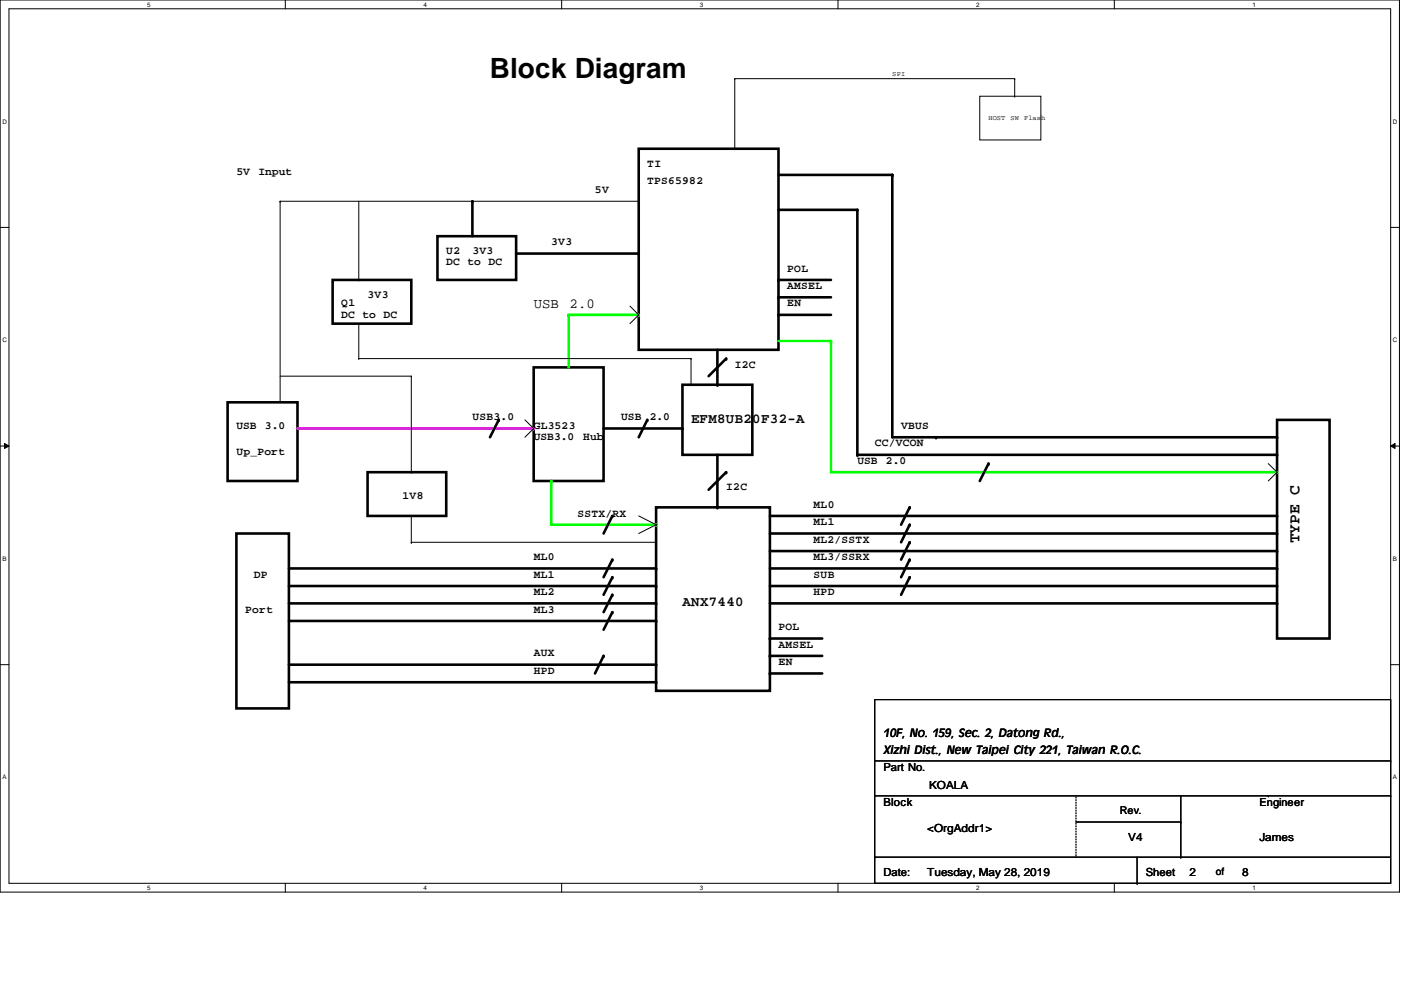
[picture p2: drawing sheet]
<svg xmlns="http://www.w3.org/2000/svg" width="297mm" height="210mm" viewBox="0 0 297 210" stroke-linecap="round" stroke-linejoin="round" font-family="sans-serif">
<path d="M0 0h296.7v189.1h-296.7zM1.9 1.9h292.9v185.4h-292.9z" fill="none" stroke="#000" stroke-width=".21"/>
<g fill="#fff">
<path d="M31.2 .2h.7v1.5h-.7z"/>
<path d="M31.2 187.5h.7v1.5h-.7z"/>
</g>
<path d="M60.5 0v1.9M60.5 187.3v1.8" fill="none" stroke="#000" stroke-width=".21"/>
<g fill="#fff">
<path d="M89.8 .2h.7v1.5h-.7z"/>
<path d="M89.8 187.5h.7v1.5h-.7z"/>
</g>
<path d="M119.1 0v1.9M119.1 187.3v1.8" fill="none" stroke="#000" stroke-width=".21"/>
<g fill="#fff">
<path d="M148.4 .2h.7v1.5h-.7z"/>
<path d="M148.4 187.5h.7v1.5h-.7z"/>
</g>
<path d="M177.7 0v1.9M177.7 187.3v1.8" fill="none" stroke="#000" stroke-width=".21"/>
<g fill="#fff">
<path d="M207 .2h.7v1.5h-.7z"/>
<path d="M207 187.5h.7v1.5h-.7z"/>
</g>
<path d="M236.3 0v1.9M236.3 187.3v1.8" fill="none" stroke="#000" stroke-width=".21"/>
<g fill="#fff">
<path d="M265.6 .2h.7v1.5h-.7z"/>
<path d="M265.6 187.5h.7v1.5h-.7z"/>
<path d="M.5 25h.9v1.5h-.9z"/>
<path d="M295.3 25h.9v1.5h-.9z"/>
<path d="M.5 71.4h.9v1.5h-.9z"/>
<path d="M295.3 71.4h.9v1.5h-.9z"/>
</g>
<path d="M0 48.2h1.9M294.8 48.2h1.9" fill="none" stroke="#000" stroke-width=".21"/>
<g fill="#fff">
<path d="M.5 117.7h.9v1.5h-.9z"/>
<path d="M295.3 117.7h.9v1.5h-.9z"/>
</g>
<path d="M0 94.6h1.9M1 94l.9 .6-.9 .5zM294.8 94.6l1-.6v1.1zM294.8 94.6h1.9" fill="none" stroke="#000" stroke-width=".21"/>
<path d="M1 94l.9 .6-.9 .5zM294.8 94.6l1-.6v1.1z" fill="#000"/>
<g fill="#fff">
<path d="M.5 164.1h.8v1.5h-.8z"/>
<path d="M295.3 164.1h.8v1.5h-.8z"/>
</g>
<path d="M0 140.9h1.9M294.8 140.9h1.9" fill="none" stroke="#000" stroke-width=".21"/>
<path d="M135.4 31.5h29.7v42.7h-29.7zM92.7 50.1h16.7v9.3h-16.7zM109.4 53.8h26M113.2 77.9h14.8v24.1h-14.8zM48.3 85.3h14.8v16.7h-14.8zM50.1 113.1h11.2v37.1h-11.2z" fill="none" stroke="#000" stroke-width=".55"/>
<circle cx="135.4" cy="53.8" r=".28" fill="#000"/>
<path d="M63.1 90.8h50.1" fill="none" stroke="#f0f" stroke-width=".55"/>
<circle cx="113.2" cy="90.8" r=".28" fill="#f0f"/>
<path d="M128 90.8h16.7M144.7 81.6h14.8v14.8h-14.8zM139.1 107.6h24.1v38.9h-24.1z" fill="none" stroke="#000" stroke-width=".55"/>
<circle cx="144.7" cy="90.8" r=".28" fill="#000"/>
<path d="M116.9 111.3h22.2" fill="none" stroke="#0f0" stroke-width=".55"/>
<circle cx="139.1" cy="111.3" r=".28" fill="#0f0"/>
<g fill="none" stroke="#000" stroke-width=".55">
<path d="M105.7 89l-1.8 3.7M137.2 89l-1.8 3.7M270.8 89h11.1v46.4h-11.1zM129.8 118.7l-1.8 3.7M129.8 109.4l-1.8 3.7M61.3 120.5h77.8M61.3 124.2h77.8M61.3 127.9h77.8M61.3 131.7h77.8M128 139.1l-1.9 3.7M129.8 122.4l-1.8 3.7M129.8 126.1l-1.8 3.7"/>
<path d="M129.8 129.8l-1.8 3.7M61.3 140.9h77.8M61.3 144.7h77.8"/>
</g>
<g fill="#000">
<circle cx="105.7" cy="89" r=".28"/>
<circle cx="137.2" cy="89" r=".28"/>
<circle cx="129.8" cy="118.7" r=".28"/>
<circle cx="129.8" cy="109.4" r=".28"/>
<circle cx="128" cy="139.1" r=".28"/>
<circle cx="129.8" cy="122.4" r=".28"/>
<circle cx="129.8" cy="126.1" r=".28"/>
<circle cx="129.8" cy="129.8" r=".28"/>
<circle cx="139.1" cy="127.9" r=".28"/>
<circle cx="139.1" cy="120.5" r=".28"/>
<circle cx="139.1" cy="131.7" r=".28"/>
<circle cx="139.1" cy="124.2" r=".28"/>
<circle cx="139.1" cy="140.9" r=".28"/>
<circle cx="139.1" cy="144.7" r=".28"/>
</g>
<path d="M176.2 100.1h94.6" fill="none" stroke="#0f0" stroke-width=".55"/>
<circle cx="270.8" cy="100.1" r=".28" fill="#0f0"/>
<g fill="none" stroke="#000" stroke-width=".55">
<path d="M165.1 37.1h24.1v55.6h81.6M100.2 42.7v7.4M165.1 44.5h16.7v51.9h89M165.1 59.4h11.1M152.1 74.2v7.4M154 76l-3.8 3.8M165.1 63h11.1M165.1 66.8h11.1M209.6 98.3l-1.9 3.7M163.2 109.4h107.6M163.2 113.1h107.6M163.2 116.8h107.6"/>
<path d="M192.9 107.6l-1.9 3.7M192.9 111.3l-1.9 3.7M192.9 115l-1.9 3.7M192.9 118.7l-1.9 3.7M163.2 135.4h11.1M163.2 139.1h11.1M163.2 120.5h107.6M163.2 124.2h107.6M163.2 127.9h107.6M192.9 122.4l-1.9 3.7M163.2 142.8h11.1"/>
</g>
<g fill="#000">
<circle cx="189.2" cy="37.1" r=".28"/>
<circle cx="100.2" cy="42.7" r=".28"/>
<circle cx="165.1" cy="59.4" r=".28"/>
<circle cx="181.8" cy="44.5" r=".28"/>
<circle cx="154" cy="76" r=".28"/>
<circle cx="165.1" cy="66.8" r=".28"/>
<circle cx="165.1" cy="63" r=".28"/>
<circle cx="152.1" cy="81.6" r=".28"/>
<circle cx="181.8" cy="96.4" r=".28"/>
<circle cx="198.5" cy="92.7" r=".28"/>
<circle cx="209.6" cy="98.3" r=".28"/>
<circle cx="270.8" cy="92.7" r=".28"/>
<circle cx="270.8" cy="96.4" r=".28"/>
<circle cx="192.9" cy="107.6" r=".28"/>
<circle cx="192.9" cy="115" r=".28"/>
<circle cx="192.9" cy="118.7" r=".28"/>
<circle cx="192.9" cy="111.3" r=".28"/>
<circle cx="270.8" cy="109.4" r=".28"/>
<circle cx="270.8" cy="113.1" r=".28"/>
<circle cx="270.8" cy="116.8" r=".28"/>
<circle cx="163.2" cy="139.1" r=".28"/>
<circle cx="163.2" cy="135.4" r=".28"/>
<circle cx="192.9" cy="122.4" r=".28"/>
<circle cx="270.8" cy="127.9" r=".28"/>
<circle cx="270.8" cy="124.2" r=".28"/>
<circle cx="270.8" cy="120.5" r=".28"/>
<circle cx="163.2" cy="142.8" r=".28"/>
</g>
<path d="M116.9 102v9.3" fill="none" stroke="#0f0" stroke-width=".55"/>
<circle cx="116.9" cy="102" r=".28" fill="#0f0"/>
<path d="M120.6 66.8h14.8" fill="none" stroke="#0f0" stroke-width=".55"/>
<circle cx="135.4" cy="66.8" r=".28" fill="#0f0"/>
<path d="M176.2 72.3v27.8" fill="none" stroke="#0f0" stroke-width=".55"/>
<circle cx="176.2" cy="72.3" r=".28" fill="#0f0"/>
<path d="M165.1 72.3h11.1" fill="none" stroke="#0f0" stroke-width=".55"/>
<circle cx="176.2" cy="72.3" r=".28" fill="#0f0"/>
<path d="M120.6 66.8v11.1" fill="none" stroke="#0f0" stroke-width=".55"/>
<circle cx="120.6" cy="66.8" r=".28" fill="#0f0"/>
<g fill="none" stroke="#000" stroke-width=".21">
<path d="M155.8 16.7h.1M155.8 16.7v14.8M155.8 16.7h59.3M215.1 16.7h.1M215.1 16.7v3.7M207.7 20.4h13v9.3h-13zM215.1 20.4h.1M59.4 42.7h.1M59.4 42.7h76M59.4 42.7v42.6M76.1 59.4h.1M76.1 42.7v16.7"/>
<path d="M59.4 79.8h27.8M76.1 76h.1M76.1 68.6h.1M76.1 68.6v7.4M76.1 76h70.4M87.2 79.8h.1M87.2 79.8v20.3M133.6 64.9l1.8 1.9M135.4 66.8h.1M135.4 66.8l-1.8 1.8M146.5 76h.1M146.5 76v5.6"/>
<path d="M111.3 89l1.9 1.8M113.2 90.8h.1M113.2 90.8l-1.9 1.9M268.9 98.3l1.9 1.8M87.2 100.1h.1M87.2 115h.1M87.2 109.4v5.6M87.2 115h51.9M135.4 109.4l3.7 1.9M139.1 111.3h.1M139.1 111.3l-3.7 1.8M270.8 100.1h.1"/>
<path d="M270.8 100.1l-1.9 1.9M185.5 148.3h109.3v39h-109.3zM185.5 161.3h109.3M185.5 168.7h109.3M228.1 174.3h22.3M250.4 174.3h.1M250.4 168.7v13M268.9 168.7h.1M294.8 161.3h.1M294.8 168.7h.1M185.5 181.7h.1M185.5 181.7h109.3"/>
<path d="M241.1 187.3h.1M241.1 181.7v5.6M250.4 181.7h.1"/>
</g>
<path d="M70.5 59.4h16.7v9.2h-16.7zM152.1 96.4v11.2M77.9 100.1h16.7v9.3h-16.7zM154 100.1l-3.8 3.7" fill="none" stroke="#000" stroke-width=".55"/>
<g fill="#000">
<circle cx="152.1" cy="107.6" r=".28"/>
<circle cx="154" cy="100.1" r=".28"/>
</g>
<path d="M228.1 168.7v13M228.1 181.7h.1" fill="none" stroke="#000" stroke-width=".21" stroke-dasharray="0 .3"/>
<text font-size="5.9" x="103.9" y="16.6">Block Diagram</text>
<text font-size="3.4" x="275.5" y="115.1" transform="rotate(-90 275.5 115.1)">TYPE C</text>
<g font-size="3">
<text x="113.2" y="65.4">USB</text>
<text x="120.8" y="65.4">2.0</text>
<text x="146.5" y="89.6">EFM8UB20F32-A</text>
<text x="144.7" y="128.6">ANX7440</text>
</g>
<g font-size="2.4">
<text x="137.2" y="35.3">TI</text>
<text x="50.1" y="37.2">5V</text>
<text x="54.8" y="37.2">Input</text>
<text x="126.1" y="40.9">5V</text>
<text x="137.2" y="39">TPS65982</text>
<text x="94.6" y="53.9">U2</text>
<text x="100.2" y="53.9">3V3</text>
<text x="116.9" y="52">3V3</text>
<text x="94.6" y="56.3">DC to DC</text>
<text x="166.9" y="57.6">POL</text>
<text x="72.3" y="65">Q1</text>
<text x="77.9" y="63.2">3V3</text>
<text x="166.9" y="61.3">AMSEL</text>
<text x="166.9" y="65">EN</text>
<text x="72.3" y="67.4">DC to DC</text>
<text x="155.8" y="78">I2C</text>
<text x="100.2" y="89.1">USB3.0</text>
<text x="131.7" y="89.1">USB</text>
<text x="137.7" y="89.1">2.0</text>
<text x="50.1" y="91">USB</text>
<text x="56.2" y="91">3.0</text>
<text x="113.2" y="91">GL3523</text>
<text x="113.2" y="93.3">USB3.0</text>
<text x="123.7" y="93.3">Hub</text>
<text x="185.5" y="94.7">CC/VCON</text>
<text x="191" y="91">VBUS</text>
<text x="50.1" y="96.5">Up_Port</text>
<text x="181.8" y="98.4">USB</text>
<text x="187.8" y="98.4">2.0</text>
<text x="85.3" y="105.8">1V8</text>
<text x="154" y="103.9">I2C</text>
<text x="172.5" y="107.7">ML0</text>
<text x="122.4" y="109.5">SSTX/RX</text>
<text x="172.5" y="111.3">ML1</text>
<text x="113.2" y="118.8">ML0</text>
<text x="172.5" y="115.1">ML2/SSTX</text>
<text x="172.5" y="118.8">ML3/SSRX</text>
<text x="53.8" y="122.5">DP</text>
<text x="113.2" y="122.5">ML1</text>
<text x="172.5" y="122.5">SUB</text>
<text x="52" y="129.9">Port</text>
<text x="113.2" y="126.2">ML2</text>
<text x="113.2" y="129.9">ML3</text>
<text x="172.5" y="126.2">HPD</text>
<text x="165.1" y="133.6">POL</text>
<text x="165.1" y="137.3">AMSEL</text>
<text x="113.2" y="139.1">AUX</text>
<text x="113.2" y="142.9">HPD</text>
<text x="165.1" y="141">EN</text>
<text x="187.3" y="159.9">Xizhi Dist., New Taipei City 221, Taiwan R.O.C.</text>
<text x="187.3" y="156.2">10F, No. 159, Sec. 2, Datong Rd.,</text>
<text x="187.3" y="163.5">Part No.</text>
<text x="197" y="167.2">KOALA</text>
<text x="187.3" y="170.9">Block</text>
<text x="196.6" y="176.5">&lt;OrgAddr1&gt;</text>
<text x="239.2" y="178.4">V4</text>
<text x="267" y="178.4">James</text>
<text x="187.3" y="185.8">Date:</text>
<text x="196.6" y="185.8">Tuesday, May 28, 2019</text>
<text x="242.9" y="185.8">Sheet</text>
<text x="252.2" y="185.8">2</text>
<text x="263.4" y="185.8">8</text>
</g>
<g font-size="2.3">
<text x="237.4" y="172.7">Rev.</text>
<text x="267" y="170.9">Engineer</text>
</g>
<text font-size="2.2" x="257.8" y="185.5">of</text>
<g font-size="1.5">
<text x="189.2" y="16.1">SPI</text>
<text x="209.6" y="25.4">HOST</text>
<text x="214.2" y="25.4">SW</text>
<text x="217.2" y="25.4">Flash</text>
</g>
<g font-size="1.3">
<text x="31.2" y="1.4">5</text>
<text x="89.8" y="1.4">4</text>
<text x="148.4" y="1.4">3</text>
<text x="207" y="1.4">2</text>
<text x="265.6" y="1.4">1</text>
<text x=".5" y="26.2">D</text>
<text x="295.3" y="26.2">D</text>
<text x=".5" y="72.6">C</text>
<text x="295.3" y="72.6">C</text>
<text x=".5" y="118.9">B</text>
<text x="295.3" y="118.9">B</text>
<text x=".5" y="165.3">A</text>
<text x="295.3" y="165.3">A</text>
<text x="31.2" y="188.7">5</text>
<text x="89.8" y="188.7">4</text>
<text x="148.4" y="188.7">3</text>
<text x="207" y="188.7">2</text>
<text x="265.6" y="188.7">1</text>
</g>
</svg>
